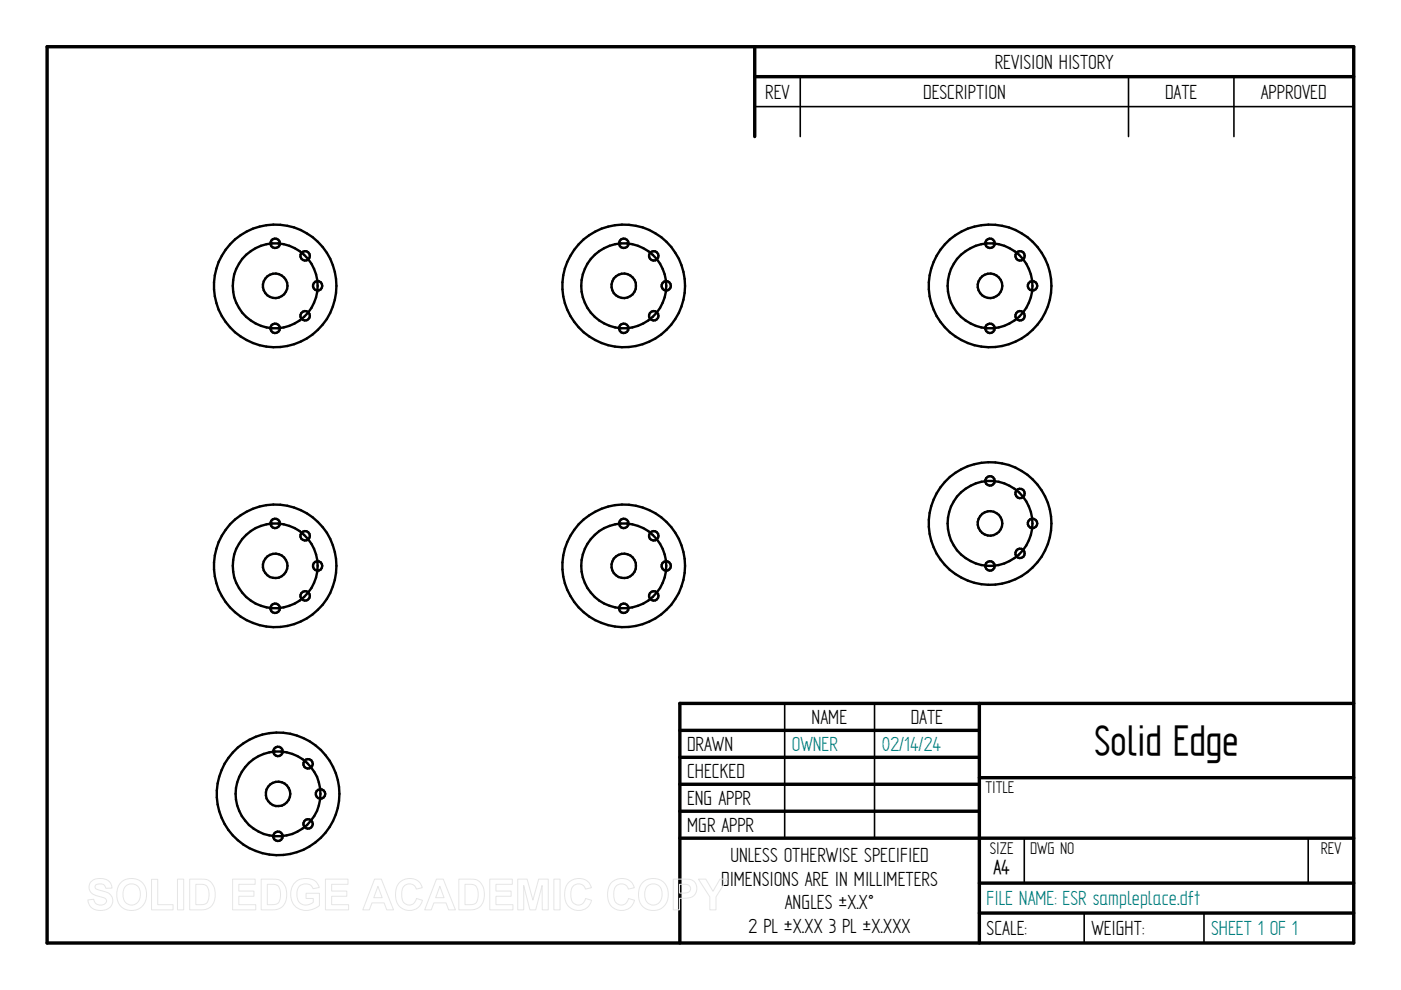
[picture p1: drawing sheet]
<svg xmlns="http://www.w3.org/2000/svg" width="297mm" height="210mm" viewBox="0 0 297 210" stroke-linecap="round" stroke-linejoin="round" font-family="sans-serif">
<g fill="none" stroke="#000" stroke-width=".72">
<path d="M10 9.9h277v190h-277zM160 9.9v19.1M160 16.3h127M144.1 154.9h63.5M207.6 149.1v50.8M287 149.1h-142.9v50.8M144.1 160.6h63.5M144.1 166.3h63.5M144.1 172h63.5M144.1 177.7h142.9M207.6 164.9h79.4M207.6 187.2h79.4"/>
<path d="M207.6 193.6h79.4"/>
</g>
<path d="M169.7 16.3v12.7M239.3 16.3v12.7M261.6 16.3v12.7M160 22.6h127M166.4 149.1v28.6M185.4 149.1v28.6M217.2 177.8v9.4M277.4 177.8v9.4M229.9 193.6v6.3M255.3 193.6v6.3" fill="none" stroke="#000" stroke-width=".34"/>
<g fill="none" stroke="#000" stroke-width=".51">
<path d="M198.6 54.2a13 13 0 0 1 19.6-3.6 13 13 0 0 1 0 20 13 13 0 0 1-19.6-3.6M198.6 54.2a13 13 0 0 0 0 12.8"/>
<circle cx="58.3" cy="51.6" r="1"/>
<circle cx="64.7" cy="54.3" r="1.01"/>
<circle cx="132.3" cy="51.6" r="1"/>
<circle cx="138.6" cy="54.3" r="1.01"/>
<circle cx="209.9" cy="51.6" r="1"/>
<circle cx="216.3" cy="54.2" r="1"/>
<circle cx="58.3" cy="60.6" r="2.6"/>
<circle cx="58.3" cy="69.6" r="1"/>
<circle cx="58.4" cy="60.6" r="9"/>
<circle cx="58.4" cy="60.6" r="13"/>
<circle cx="64.7" cy="67" r="1"/>
<circle cx="67.4" cy="60.6" r="1"/>
<circle cx="132.2" cy="60.6" r="2.59"/>
<circle cx="132.2" cy="60.6" r="9"/>
<circle cx="132.2" cy="60.6" r="13"/>
<circle cx="132.3" cy="69.6" r="1.01"/>
<circle cx="138.6" cy="67" r="1"/>
<circle cx="141.2" cy="60.6" r="1"/>
<circle cx="209.9" cy="60.6" r="9"/>
<circle cx="209.9" cy="60.6" r="2.61"/>
<circle cx="209.9" cy="69.6" r="1"/>
<circle cx="216.3" cy="67" r="1"/>
<circle cx="218.9" cy="60.6" r="1.01"/>
<circle cx="58.3" cy="120" r="13"/>
<circle cx="58.3" cy="111" r="1"/>
<circle cx="58.3" cy="120" r="9"/>
<circle cx="58.3" cy="120" r="2.61"/>
<circle cx="64.7" cy="113.6" r="1"/>
<circle cx="67.3" cy="120" r="1"/>
<circle cx="132.2" cy="120" r="13"/>
<circle cx="132.3" cy="120" r="9"/>
<circle cx="132.3" cy="120" r="2.61"/>
<circle cx="132.3" cy="111" r="1"/>
<circle cx="138.6" cy="113.6" r="1"/>
<circle cx="209.9" cy="120" r="1.01"/>
<circle cx="209.9" cy="111" r="2.61"/>
<circle cx="209.9" cy="102" r="1"/>
<circle cx="209.9" cy="111" r="9"/>
<circle cx="209.9" cy="111" r="13"/>
<circle cx="216.3" cy="104.6" r="1"/>
<circle cx="216.3" cy="117.3" r="1"/>
<circle cx="218.9" cy="111" r="1"/>
<circle cx="58.3" cy="129" r="1.01"/>
<circle cx="64.7" cy="126.3" r="1"/>
<circle cx="132.3" cy="129" r="1"/>
<circle cx="138.6" cy="126.3" r="1"/>
<circle cx="141.3" cy="120" r=".99"/>
<circle cx="58.9" cy="159.3" r="1"/>
<circle cx="58.9" cy="168.3" r="9"/>
<circle cx="58.9" cy="168.3" r="2.61"/>
<circle cx="58.9" cy="177.3" r="1"/>
<circle cx="59" cy="168.3" r="13"/>
<circle cx="65.3" cy="161.9" r="1"/>
<circle cx="65.3" cy="174.7" r="1.01"/>
<circle cx="67.9" cy="168.3" r="1.01"/>
</g>
<g fill="none" stroke="#e6e6e6" stroke-width=".21">
<path d="M19.3 186.9a3.1 3.1 0 0 1 4 .2l.4 1.2h-1.3a1.29 1.29 0 0 0-1-.9 1.29 1.29 0 0 0-1.2 .5l.1 .5 .4 .2a4.8 4.8 0 0 1 2.9 1.4 2.1 2.1 0 0 1-.2 2.3 2.1 2.1 0 0 1-2.1 .7 2.35 2.35 0 0 1-2.7-2.2l1.3-.1a1.41 1.41 0 0 0 1.2 1.2 1.41 1.41 0 0 0 1.5-.9 1.28 1.28 0 0 0-1.3-.9 2.4 2.4 0 0 1-2.4-2l.1-.6zM25.8 186.9a3.3 3.3 0 0 1 3.8-.2 3.3 3.3 0 0 1 1.4 3.6 3.2 3.2 0 0 1-3.6 2.7 3.2 3.2 0 0 1-2.6-3.8 3.1 3.1 0 0 1 1-2.3zM26.6 188a1.87 1.87 0 0 1 2.2-.4 1.87 1.87 0 0 1 1 2 1.88 1.88 0 0 1-1.9 2.3 1.88 1.88 0 0 1-1.8-2.3l.1-.8zM32.1 186.4h1.3v5.4h3.3v1.1h-4.6zM37.6 186.4h1.3v6.5h-1.3zM40.2 186.4h2.4a2.79 2.79 0 0 1 3 3.3 2.8 2.8 0 0 1-2.9 3.2h-2.5zM41.5 187.5a2.64 2.64 0 0 1 2.4 .5 3.3 3.3 0 0 1-.2 3.6l-.9 .2h-1.3zM49.3 186.4h4.8v1.1h-3.5v1.4h3.2v1.1h-3.2v1.8h3.6v1.1h-4.9zM55.4 186.4h2.3a2.79 2.79 0 0 1 3.1 3.3 2.8 2.8 0 0 1-3 3.2h-2.4zM56.7 187.5a2.64 2.64 0 0 1 2.4 .5 3.3 3.3 0 0 1-.3 3.6l-.8 .2h-1.3zM62.4 187.2a3.4 3.4 0 0 1 4.9 .2l.4 .8-1.3 .2a1.83 1.83 0 0 0-2.2-.9 1.83 1.83 0 0 0-1.3 2.1 2.02 2.02 0 0 0 1.1 2.1 2.02 2.02 0 0 0 2.4-.4v-.8h-1.5v-1.1h2.8v2.6a3.6 3.6 0 0 1-5.8-1 4 4 0 0 1 .5-3.8zM69 186.4h4.8v1.1h-3.5v1.4h3.2v1.1h-3.2v1.8h3.6v1.1h-4.9z"/>
<path d="M79.4 186.4h1.5l2.5 6.5h-1.4l-.6-1.5h-2.5l-.6 1.5h-1.4zM80.1 187.9l.9 2.4h-1.8zM84.7 187.2a2.86 2.86 0 0 1 4.8 1l-1.2 .3a1.58 1.58 0 0 0-1.9-1.1 1.58 1.58 0 0 0-1.2 1.8 2.19 2.19 0 0 0 1.2 2.7 1.54 1.54 0 0 0 1.9-1.4l1.3 .4a2.92 2.92 0 0 1-3.4 2.1 2.92 2.92 0 0 1-2.3-3.3l.2-1.5zM92.5 186.4h1.5l2.6 6.5h-1.5l-.5-1.5h-2.6l-.6 1.5h-1.4zM93.3 187.9l.8 2.4h-1.7zM97.3 186.4h2.3a2.79 2.79 0 0 1 3.1 3.3 2.8 2.8 0 0 1-3 3.2h-2.4zM98.6 187.5a2.64 2.64 0 0 1 2.4 .5 3.3 3.3 0 0 1-.3 3.6l-.8 .2h-1.3zM103.8 186.4h4.8v1.1h-3.4v1.4h3.2v1.1h-3.2v1.8h3.6v1.1h-5zM109.8 186.4h2l1.2 4.4 1.2-4.4h2v6.5h-1.2l-.1-5.2-1.3 5.2h-1.3l-1.3-5.2v5.2h-1.2zM117.4 186.4h1.3v6.5h-1.3zM120.5 187.2a2.86 2.86 0 0 1 4.9 1l-1.3 .3a1.58 1.58 0 0 0-1.8-1.1 1.58 1.58 0 0 0-1.3 1.8 2.19 2.19 0 0 0 1.3 2.7 1.54 1.54 0 0 0 1.9-1.4l1.2 .4a2.92 2.92 0 0 1-3.4 2.1 2.92 2.92 0 0 1-2.3-3.3l.2-1.5zM129.6 187.2a2.86 2.86 0 0 1 4.9 1l-1.3 .3a1.58 1.58 0 0 0-1.8-1.1 1.58 1.58 0 0 0-1.3 1.8 2.19 2.19 0 0 0 1.3 2.7 1.54 1.54 0 0 0 1.9-1.4l1.2 .4a2.92 2.92 0 0 1-3.4 2.1 2.92 2.92 0 0 1-2.3-3.3l.2-1.5z"/>
<path d="M136.5 186.9a3.3 3.3 0 0 1 3.7-.2 3.3 3.3 0 0 1 1.5 3.6 3.2 3.2 0 0 1-3.7 2.7 3.2 3.2 0 0 1-2.6-3.8 3.1 3.1 0 0 1 1.1-2.3zM137.2 188a1.87 1.87 0 0 1 2.2-.4 1.87 1.87 0 0 1 1 2 1.88 1.88 0 0 1-1.9 2.3 1.88 1.88 0 0 1-1.8-2.3l.1-.8zM142.7 186.4h2.1a2.49 2.49 0 0 1 2.7 1 2.11 2.11 0 0 1-.1 2.2 2.11 2.11 0 0 1-2.1 .8l-1.2 .1v2.4h-1.4zM144.1 187.5h.6a1.28 1.28 0 0 1 1.7 .9 1.21 1.21 0 0 1-1.6 1h-.7zM148.1 186.4h1.5l1.6 2.6 1.5-2.6h1.5l-2.4 3.8v2.7h-1.3v-2.7z"/>
</g>
<text font-size="10.1" x="232" y="160.1">Solid Edge</text>
<g font-size="4.9">
<text x="210.9" y="14.6">REVISION HISTORY</text>
<text x="162.2" y="20.9">REV</text>
<text x="195.7" y="20.9">DESCRIPTION</text>
<text x="247" y="20.9">DATE</text>
<text x="267.3" y="20.9">APPROVED</text>
<text x="172.1" y="153.5">NAME</text>
<text x="193.1" y="153.5">DATE</text>
<text x="145.7" y="159.2">DRAWN</text>
<text x="145.7" y="164.9">CHECKED</text>
<text x="145.7" y="170.6">ENG APPR</text>
<text x="145.7" y="176.3">MGR APPR</text>
<text x="154.9" y="182.8">UNLESS OTHERWISE SPECIFIED</text>
<text x="152.9" y="187.8">DIMENSIONS ARE IN MILLIMETERS</text>
<text x="158.7" y="197.7">2 PL ±X.XX 3 PL ±X.XXX</text>
<text x="166.4" y="192.8">ANGLES ±X.X°</text>
<text x="209.2" y="198.2">SCALE:</text>
<text x="231.4" y="198.2">WEIGHT:</text>
</g>
<g font-size="4.9" fill="#008080">
<text x="167.9" y="159.2">OWNER</text>
<text x="186.9" y="159.2">02/14/24</text>
<text x="209.2" y="191.9">FILE NAME: ESR sampleplace.dft</text>
<text x="256.8" y="198.3">SHEET 1 OF 1</text>
</g>
<text font-size="4.8" x="210.6" y="185.2">A4</text>
<g font-size="4.1">
<text x="208.9" y="168.1">TITLE</text>
<text x="209.8" y="181">SIZE</text>
<text x="218.4" y="181">DWG NO</text>
<text x="280" y="181">REV</text>
</g>
</svg>
